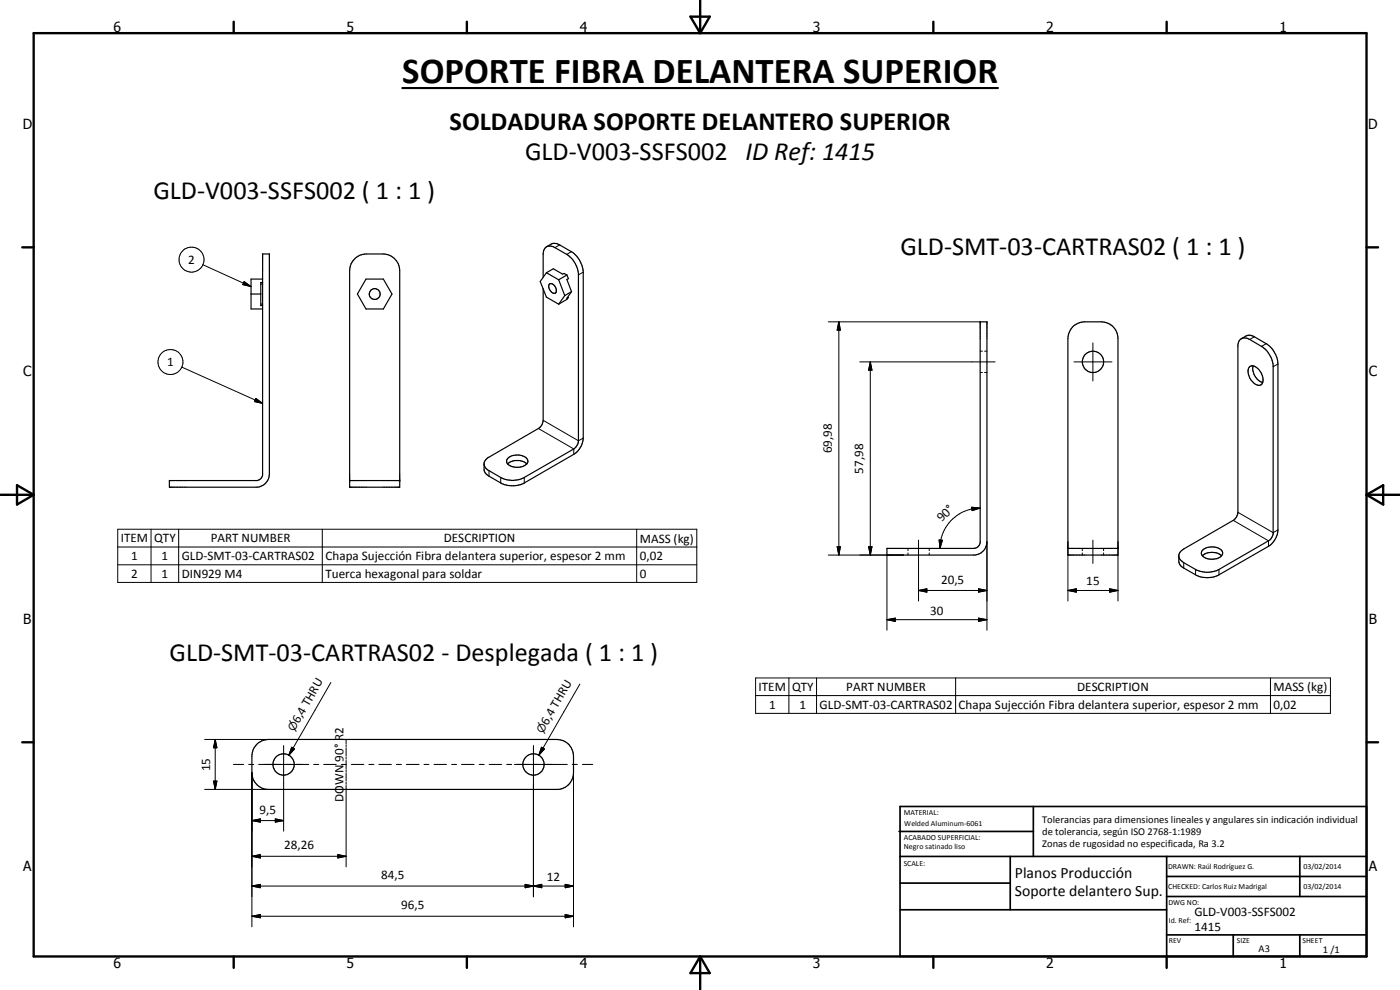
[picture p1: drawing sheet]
<svg xmlns="http://www.w3.org/2000/svg" width="420mm" height="297mm" viewBox="0 0 420 297" stroke-linecap="round" stroke-linejoin="round" font-family="sans-serif">
<g fill="none" stroke="#000" stroke-width=".35">
<path d="M78.8 76.2h2v66a4.1 4.1 0 0 1-3.5 4h-26.5v-2h26.4l1.2-.7 .3-.6zM106.6 77.5l1.3-.9 1.5-.4h5.6a5 5 0 0 1 5 5v65h-15.1v-65l.5-2zM164 74a3.4 3.4 0 0 1 2.6-1l1.4 .5 3.5 2a8 8 0 0 1 3.5 6.2v49.7a6.2 6.2 0 0 1-2.8 4.9l-14.9 8.6a7.8 7.8 0 0 1-7 0l-3.5-2a2.62 2.62 0 0 1-1.5-2.1v-2.1l1.1-1.3 15.2-8.8a3 3 0 0 0 1.4-2.5v-39.5M75.3 88.2h3M78.3 91.2h.5M78.3 85.2h.5M78.8 83.7h-3.5v9h3.5M78.8 84.8h-.5v6.9h.5M109.8 83.7h5.3l2.5 4.5-2.5 4.5h-5.3l-2.5-4.5zM163 83.2v-7.3a2.11 2.11 0 0 1 1.2-1.9 2.11 2.11 0 0 1 2.3 .3l3.6 2a7.9 7.9 0 0 1 3.5 5.7v50.2l-.2 1-1.2 1.5-14.9 8.6a7.4 7.4 0 0 1-7 0l-3.9-2.3-.8-.8-.3-.8M164 81.8l2.1-1.2 2.8 1.7 .4-.3 .8 .5M164 81.8l-1.9 2.7 1.9 4.7 3.7 2.1"/>
<path d="M164 81.8l3.7 2.1M164.9 85.3a1.71 1.71 0 0 1 1.8 .8 1.71 1.71 0 0 1-.2 1.9 2.04 2.04 0 0 1-1.6-2.7zM167.7 83.9l1.8 4.8M169.5 88.7l-1.8 2.6M170.1 82.5l.5 1.1-.5 .3 1.4 3.6M170.1 82.5l-2.4 1.4M170.6 89.2l-.3 .1M170.6 89.2l-.5 .6-2.4 1.5M171.5 87.5l-1.4 2 .5-.3M171.5 87.5l-2 1.2M294.2 96.6h2v66a4 4 0 0 1-3.6 3.9h-26.4v-2h26l1-.2 .7-.7 .3-.7zM322.1 97.8l1.9-1 1-.2h5.5a5 5 0 0 1 5 5v64.9h-15v-64.9a5.6 5.6 0 0 1 1.6-3.8z"/>
<path d="M372.5 101.6a3.5 3.5 0 0 1 2.6-1l1.4 .4 3.5 2.1a8 8 0 0 1 3.5 6.1v49.8a6.3 6.3 0 0 1-2.8 4.9l-14.9 8.6a7.7 7.7 0 0 1-7 0l-3.9-2.3-.8-.7a3.9 3.9 0 0 1-.3-2.9l.3-.9 1.1-1 14.9-8.6a3.3 3.3 0 0 0 1.4-2.1v-50.5a2.14 2.14 0 0 1 1.2-2 2.14 2.14 0 0 1 2.4 .4l3.5 2a7.5 7.5 0 0 1 3.4 5.2v51.3l-.6 1.3-.7 .6-14.9 8.6a7.7 7.7 0 0 1-7 0l-3.9-2.3a2.32 2.32 0 0 1-1.1-1.7M375.1 109.9a2.32 2.32 0 0 1 2.9 1.2 3.4 3.4 0 0 1 .5 4.3 2.83 2.83 0 0 1-3.4-1.9 3 3 0 0 1 0-3.6zM376.1 109.8a4.5 4.5 0 0 0 2.9 5M152.3 137.6a4.2 4.2 0 0 1 6 .3 1.75 1.75 0 0 1-1.7 2.1 3.6 3.6 0 0 1-4.6-1.4zM152.3 139.2a4.4 4.4 0 0 1 5.3-.4l.5 .4M104.9 144.2h15.1M320.5 164.5h15M360.8 166.8a4.6 4.6 0 0 1 5.8 0M360.8 165.1a4.3 4.3 0 0 1 6 .4 2.14 2.14 0 0 1-2.5 2.3 3.2 3.2 0 0 1-3.8-1.7zM77.2 223.1l1.4-.8 2-.4h86.5a5 5 0 0 1 5 5v5a5 5 0 0 1-4.5 5h-87.5a5 5 0 0 1-4.5-5v-5a5 5 0 0 1 1.6-3.8z"/>
<circle cx="112.4" cy="88.2" r="1.64"/>
<circle cx="328" cy="108.6" r="3.2"/>
<circle cx="85.1" cy="229.4" r="3.2"/>
<circle cx="160.1" cy="229.4" r="3.2"/>
</g>
<g fill="none" stroke="#000" stroke-width=".3">
<path d="M60.9 79.4l14.4 6.6M168 73.5l-1.5 .8M171.5 75.5l-1.4 .8M73.3 84.5l2 1.5-2.5-.6zM175 81.7l-1.4 .8M248.6 96.6h45.6M251.7 96.6l.5 2.5h-1zM251.7 96.6v69.9M54.6 110.2l24.2 10.8M76.8 119.5l2 1.5-2.4-.5zM258 108.6h40.7M261.2 108.6l.5 2.5h-1z"/>
<path d="M261.2 108.6v57.9M294.2 111.8h.6M294.2 105.4h.6M295.5 111.8h.7M295.5 105.4h.7M322.3 108.6h11.4M328 102.9v11.4M376.5 101l-1.4 .9M380 103.1l-1.4 .8M383.5 109.2l-1.4 .8M161.6 128.6l10.6 6.1v1.6M163 126.1l10.6 6.1 1.4-.8"/>
<path d="M35.3 158.8h173.8v16h-173.8zM45.3 158.8v16M53.6 158.8v16M96.7 158.8v16M146.8 141.2v1.7M150.3 143.3v1.6M157.3 143.3v1.6M191.1 158.8v16M291.6 152.2l2.6 .2-2.5 .8zM294.2 152.4a12.1 12.1 0 0 0-10.8 6.6l-.3 .7a11.9 11.9 0 0 0-1 4.8M370.1 156.1l10.6 6.2v1.6M371.5 153.7l10.6 6.1 1.4-.8"/>
<path d="M35.3 164.1h173.8M35.3 169.5h173.8M248.6 166.5h22.6M251.2 164h1l-.5 2.5zM260.7 164h1l-.5 2.5zM266.2 166.5v22.6M272.5 164.5v.7M272.5 165.9v.6M275.7 177.2l2.5-.5v1zM275.7 162.1v18.2M275.7 177.2h20.5M278.9 164.5v.7"/>
<path d="M278.9 165.9v.6M281.8 162l1 .1-.7 2.4zM293.7 176.7l2.5 .5-2.5 .5zM296.2 162.6v26.5M320.5 177.2l2.5-.5v1zM320.5 177.2h15M320.5 162.6v17.7M324.8 164.5v.7M324.8 165.9v.6M328 162.1v6.9M331.2 164.5v.7M331.2 165.9v.6"/>
<path d="M333 176.7l2.5 .5-2.5 .5zM335.5 162.6v17.7M355.2 168.8v1.6M358.8 170.9v1.6M365.8 170.9v1.6M266.2 185.9l2.5-.4v.9zM266.2 185.9h30M293.7 185.5l2.5 .4-2.5 .5zM99.3 204.8l-12.6 21.8M174 205.3l-12.3 21.3M226.8 203.4h172.5v10.6h-172.5zM226.8 208.7h172.5"/>
<path d="M236.8 203.4v10.6M245.1 203.4v10.6M286.8 203.4v10.6M381.3 203.4v10.6M61.4 221.9h19.2M61.4 236.9h19.2M64.1 234.4h1l-.5 2.5zM64.6 221.9l.5 2.5h-1zM64.6 221.9v15M70.1 229.4h3M74.6 229.4h1.5M75.6 231.9v46.2"/>
<path d="M77.6 229.4h15.1M85.1 223.7v25.7M87.5 224.2l.9 .5-1.7 1.9zM94.1 229.4h1.6M97.1 229.4h3.8M102.4 229.4h1.5M103.9 221.9v1.2M103.9 223.4v.7M103.9 224.4v2.5M103.9 227.2v.6M103.9 228.1v2.5M103.9 230.9v.7"/>
<path d="M103.9 231.9v2.5M103.9 234.7v.6M103.9 235.6v24.5M105.4 229.4h3.8M110.7 229.4h1.5M113.7 229.4h3.8M118.9 229.4h1.6M122 229.4h3.8M127.2 229.4h1.5M130.2 229.4h3.8M135.5 229.4h1.5M138.5 229.4h3.8"/>
<path d="M143.8 229.4h1.5M146.8 229.4h3.8M152 229.4h1.6M154.4 229.4h15.9M160.1 223.7v45.4M162.5 224.2l.9 .5-1.7 1.9zM171.7 229.4h1.6M172.1 231.9v46.2M174.8 229.4h3.1M75.6 246.2l2.5-.5v1zM75.6 256.9l2.5-.5v1zM75.6 246.2h9.5"/>
<path d="M75.6 256.9h28.3M82.6 245.7l2.5 .5-2.5 .5zM101.4 256.4l2.5 .5-2.5 .5zM75.6 265.9l2.5-.6v1.1zM75.6 274.9l2.5-.5v1zM75.6 265.9h96.5M75.6 274.9h96.5M157.6 265.3l2.5 .6-2.5 .5zM157.6 265.3l5 1.1v-1.1l-5 1.1zM160.1 265.9l2.5-.6v1.1zM169.6 265.3l2.5 .6-2.5 .5zM169.6 274.4l2.5 .5-2.5 .5z"/>
<circle cx="57.5" cy="77.9" r="3.8"/>
<circle cx="51.2" cy="108.6" r="3.8"/>
</g>
<g fill="#000">
<circle cx="104.9" cy="144.2" r=".18"/>
<circle cx="120" cy="144.2" r=".18"/>
</g>
<g fill="none" stroke="#000" stroke-width=".71">
<path d="M10.1 9.9h400v277.1h-400zM70.1 6.5v3.4M140.1 6.5v3.4M207.2 5h5.8l-2.9 4.9zM210.1 0v9.9M280.1 6.5v3.4M350.1 6.5v3.4M6.7 74.2h3.4M410.1 74.2h3.5M.1 148.5h10M5.1 145.6l5 2.9-5 2.9zM410.1 148.5h10"/>
<path d="M410.1 148.5l5-2.9v5.8zM6.7 222.7h3.4M410.1 222.7h3.5M70.1 287v3.4M140.1 287v3.4M210.1 287v10M210.1 287l2.9 5h-5.8zM280.1 287v3.4M350.1 287v3.4"/>
</g>
<g fill="none" stroke="#000" stroke-width=".51">
<path d="M269.8 249.5h40.3M270.1 242h140v45h-140zM270.1 257h140M303.2 257v16M310.1 242v15M350.1 257v30M390.1 257v12M270.1 265h33.1M270.1 273h80M350.1 269h60M350.1 263h60M350.1 280.5h60"/>
<path d="M370.1 280.5v6.5M390.1 280.5v6.5"/>
</g>
<path d="M120.7 26.4h178.8" fill="none" stroke="#000" stroke-width=".63"/>
<g fill="#000">
<path d="M73.3 84.5l2 1.5-2.5-.6zM251.7 96.6l.5 2.5h-1zM261.2 108.6l.5 2.5h-1zM76.8 119.5l2 1.5-2.4-.5zM291.6 152.2l2.6 .2-2.5 .8zM251.2 164h1l-.5 2.5zM260.7 164h1l-.5 2.5zM275.7 177.2l2.5-.5v1zM281.8 162l1 .1-.7 2.4zM293.7 176.7l2.5 .5-2.5 .5zM320.5 177.2l2.5-.5v1zM333 176.7l2.5 .5-2.5 .5z"/>
<path d="M266.2 185.9l2.5-.4v.9zM293.7 185.5l2.5 .4-2.5 .5zM64.1 234.4h1l-.5 2.5zM64.6 221.9l.5 2.5h-1zM87.5 224.2l.9 .5-1.7 1.9zM162.5 224.2l.9 .5-1.7 1.9zM75.6 246.2l2.5-.5v1zM75.6 256.9l2.5-.5v1zM82.6 245.7l2.5 .5-2.5 .5zM101.4 256.4l2.5 .5-2.5 .5zM75.6 265.9l2.5-.6v1.1zM75.6 274.9l2.5-.5v1z"/>
<path d="M157.6 265.3l2.5 .6-2.5 .5zM160.1 265.9l2.5-.6v1.1zM169.6 265.3l2.5 .6-2.5 .5zM169.6 274.4l2.5 .5-2.5 .5z"/>
</g>
<text font-size="11" x="120.7" y="24.8">SOPORTE FIBRA DELANTERA SUPERIOR</text>
<g font-size="7.9">
<text x="134.9" y="39.1">SOLDADURA SOPORTE DELANTERO SUPERIOR</text>
<text x="157.6" y="48.1">GLD-V003-SSFS002 ID Ref: 1415</text>
<text x="46" y="59.6">GLD-V003-SSFS002 ( 1 : 1 )</text>
<text x="270.2" y="76.4">GLD-SMT-03-CARTRAS02 ( 1 : 1 )</text>
<text x="50.9" y="198.4">GLD-SMT-03-CARTRAS02 - Desplegada ( 1 : 1 )</text>
</g>
<g font-size="4.7">
<text x="304.6" y="263.5">Planos Producción</text>
<text x="304.6" y="268.9">Soporte delantero Sup.</text>
</g>
<g font-size="4.2">
<text x="34" y="9.6">6</text>
<text x="104" y="9.6">5</text>
<text x="174" y="9.6">4</text>
<text x="244" y="9.6">3</text>
<text x="314" y="9.6">2</text>
<text x="384" y="9.6">1</text>
<text x="6.8" y="38.7">D</text>
<text x="410.6" y="38.7">D</text>
<text x="7" y="112.9">C</text>
<text x="410.8" y="112.9">C</text>
<text x="7" y="187.1">B</text>
<text x="410.8" y="187.1">B</text>
<text x="7" y="261.4">A</text>
<text x="410.8" y="261.4">A</text>
<text x="34" y="290.4">6</text>
<text x="104" y="290.4">5</text>
<text x="174" y="290.4">4</text>
<text x="244" y="290.4">3</text>
<text x="314" y="290.4">2</text>
<text x="384" y="290.4">1</text>
</g>
<g font-size="3.9">
<text x="56.5" y="79.2">2</text>
<text x="50.2" y="109.9">1</text>
<text x="249.6" y="136.1" transform="rotate(-90 249.6 136.1)">69,98</text>
<text x="259.1" y="142.1" transform="rotate(-90 259.1 142.1)">57,98</text>
<text x="282.6" y="156.8" transform="rotate(-45 282.6 156.8)">90°</text>
<text x="36.3" y="162.7">ITEM</text>
<text x="46.3" y="162.7">QTY</text>
<text x="63.2" y="162.7">PART NUMBER</text>
<text x="133.2" y="162.7">DESCRIPTION</text>
<text x="192" y="162.9">MASS (kg)</text>
<text x="39.4" y="168.1">1</text>
<text x="39.4" y="173.4">2</text>
<text x="48.5" y="168.1">1</text>
<text x="48.5" y="173.4">1</text>
<text x="54.6" y="168.1">GLD-SMT-03-CARTRAS02</text>
<text x="54.6" y="173.4">DIN929 M4</text>
<text x="97.7" y="168.1">Chapa Sujección Fibra delantera superior, espesor 2 mm</text>
<text x="97.7" y="173.4">Tuerca hexagonal para soldar</text>
<text x="192" y="168.1">0,02</text>
<text x="192" y="173.4">0</text>
<text x="282.4" y="175.1">20,5</text>
<text x="326" y="175.6">15</text>
<text x="279.2" y="184.4">30</text>
<text x="227.7" y="207.3">ITEM</text>
<text x="237.7" y="207.3">QTY</text>
<text x="254" y="207.3">PART NUMBER</text>
<text x="323.3" y="207.3">DESCRIPTION</text>
<text x="382.2" y="207.4">MASS (kg)</text>
<text x="230.8" y="212.6">1</text>
<text x="239.9" y="212.6">1</text>
<text x="246" y="212.6">GLD-SMT-03-CARTRAS02</text>
<text x="287.7" y="212.7">Chapa Sujección Fibra delantera superior, espesor 2 mm</text>
<text x="382.2" y="212.6">0,02</text>
<text x="89.7" y="217.3" transform="rotate(-60 89.7 217.3)">6,4 THRU</text>
<text x="164.3" y="217.8" transform="rotate(-60 164.3 217.8)">6,4 THRU</text>
<text x="63.1" y="231.4" transform="rotate(-90 63.1 231.4)">15</text>
<text x="77.9" y="244.1">9,5</text>
<text x="103.1" y="240.5" transform="rotate(-90 103.1 240.5)">DOWN 90° R2</text>
<text x="85.3" y="254.8">28,26</text>
<text x="114.4" y="263.8">84,5</text>
<text x="164.2" y="264.3">12</text>
<text x="120.4" y="272.8">96,5</text>
<text x="358.5" y="275">GLD-V003-SSFS002</text>
<text x="358.5" y="279.4">1415</text>
</g>
<g font-size="3.3">
<text x="88.3" y="219.7" transform="rotate(-60 88.3 219.7)">n</text>
<text x="162.9" y="220.2" transform="rotate(-60 162.9 220.2)">n</text>
</g>
<g font-size="3.1">
<text x="312.7" y="246.8">Tolerancias para dimensiones lineales y angulares sin indicación individual</text>
<text x="312.7" y="250.4">de tolerancia, según ISO 2768-1:1989</text>
<text x="312.7" y="254">Zonas de rugosidad no especificada, Ra 3.2</text>
<text x="377.7" y="285.6">A3</text>
<text x="397" y="285.9">1 /1</text>
</g>
<g font-size="2.4">
<text x="271.2" y="244.4">MATERIAL:</text>
<text x="271.3" y="252">ACABADO SUPERFICIAL:</text>
<text x="271.4" y="247.9">Welded Aluminum-6061</text>
<text x="271.3" y="254.6">Negro satinado liso</text>
<text x="271.2" y="259.7">SCALE:</text>
<text x="350.6" y="260.8">DRAWN: Raúl Rodríguez G.</text>
<text x="391.2" y="260.6">03/02/2014</text>
<text x="350.6" y="266.9">CHECKED: Carlos Ruiz Madrigal</text>
<text x="391.2" y="266.7">03/02/2014</text>
<text x="350.6" y="271.4">DWG NO:</text>
<text x="350.8" y="276.9">Id. Ref:</text>
<text x="350.8" y="282.8">REV</text>
<text x="371.2" y="282.9">SIZE</text>
<text x="390.9" y="282.9">SHEET</text>
</g>
</svg>
